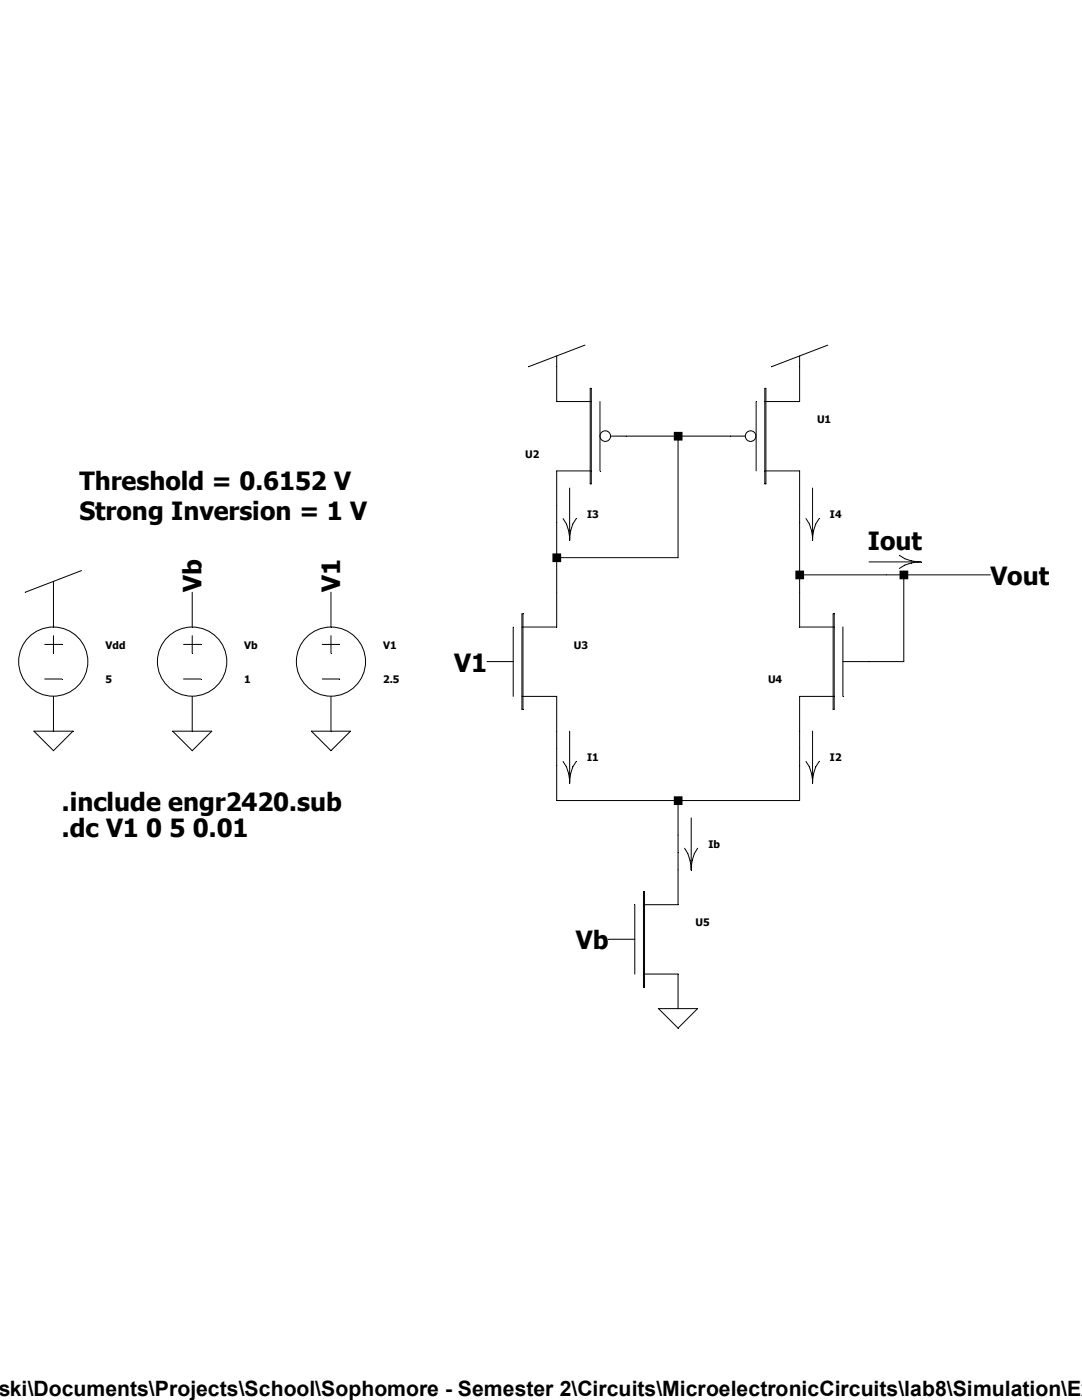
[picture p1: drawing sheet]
<svg xmlns="http://www.w3.org/2000/svg" width="216mm" height="279mm" viewBox="0 0 216 279" stroke-linecap="round" stroke-linejoin="round" font-family="sans-serif">
<g fill="none" stroke="#000" stroke-width=".2">
<path d="M111.1 71v9.1h6.9M116.7 68.9l-11.2 4.3M117.8 77.5h.2v19.1h-.2zM152.6 77.5h.2v19.1h-.2zM159.6 71v9.1h-7M165.2 68.9l-11.3 4.3M113.7 97.4v10.4M118 94h-6.9v31.1h-7M119.7 80.1v13.9M121.9 87h26.8M135.3 87v24.3h-24.2M150.9 80.1v13.9"/>
<path d="M152.6 94h7v31.1h6.9M162.1 97.4v10.4M10.7 116v9.1M16.3 113.9l-11.3 4.3M38.4 118.2v6.9M66 118.2v6.9M112.4 103.5l.6 1.1 .5 1.3 .2 1.3 .2-1.3 .4-1.3 .7-1.1M159.6 114.7h38M160.8 103.5l.7 1.1 .4 1.3 .2 1.3 .2-1.3 .5-1.3 .6-1.1M173.4 112.1h10.4M179.5 110.8l1.1 .7 1.2 .4 1.3 .2-1.3 .3-1.2 .4-1.1 .7M180.3 114.7v17.3h-12.1"/>
<path d="M8.9 128.6h3.5M8.9 135.5h3.5M10.7 126.9v3.4M10.7 139v6.9M36.6 128.6h3.5M36.6 135.5h3.5M38.4 126.9v3.4M38.4 139v6.9M64.3 128.6h3.5M64.3 135.5h3.5M66 126.9v3.4M66 139v6.9"/>
<path d="M97.2 132h5.2M102.4 125.1v13.9M104.1 139h7v20.8h48.5v-20.8h6.9M104.1 122.5h.3v19.1h-.3zM166.2 122.5h.3v19.1h-.3zM168.2 125.1v13.9M6.8 145.9h7.8l-3.9 3.9zM34.5 145.9h7.7l-3.8 3.9zM62.1 145.9h7.8l-3.9 3.9zM112.4 152l.6 1 .5 1.3 .2 1.4 .2-1.4 .4-1.3 .7-1M113.7 145.9v10.4M135.3 159.8v20.8h-6.9"/>
<path d="M160.8 152l.7 1 .4 1.3 .2 1.4 .2-1.4 .5-1.3 .6-1M162.1 145.9v10.4M128.4 177.9h.2v19.1h-.2zM136.6 169.3l.6 1 .7 2.7 .2-1.3 .5-1.4 .6-1M137.9 163.2v10.4M121.5 187.5h5.2M126.7 180.6v13.8M128.4 194.4h6.9v6.9M131.4 201.3h7.8l-3.9 3.9z"/>
<circle cx="120.8" cy="87" r="1.06"/>
<circle cx="149.8" cy="87" r="1.06"/>
<circle cx="10.6" cy="132" r="6.9"/>
<circle cx="38.3" cy="132" r="6.9"/>
<circle cx="66" cy="132" r="6.9"/>
</g>
<path d="M110.2 110.4h1.8v1.8h-1.8zM134.5 86.2h1.7v1.7h-1.7zM134.5 158.9h1.7v1.8h-1.7zM158.7 113.9h1.7v1.7h-1.7zM179.5 113.9h1.7v1.7h-1.7z" fill-rule="evenodd" fill="#000"/>
<g font-size="5">
<text x="15.8" y="97.7">Threshold = 0.6152 V</text>
<text x="15.8" y="103.8">Strong Inversion = 1 V</text>
<text x="173.2" y="109.8">Iout</text>
<text x="40.2" y="118.2" transform="rotate(-90 40.2 118.2)">Vb</text>
<text x="67.9" y="118.2" transform="rotate(-90 67.9 118.2)">V1</text>
<text x="197.6" y="116.8">Vout</text>
<text x="90.6" y="134.1">V1</text>
<text x="12.4" y="161.8">.include engr2420.sub</text>
<text x="12.4" y="167">.dc V1 0 5 0.01</text>
<text x="114.9" y="189.5">Vb</text>
</g>
<text font-size="4.2" x="-.4" y="278.7">ski\Documents\Projects\School\Sophomore - Semester 2\Circuits\MicroelectronicCircuits\lab8\Simulation\Ex</text>
<g font-size="2.1">
<text x="163" y="84.4">U1</text>
<text x="104.8" y="91.4">U2</text>
<text x="117.1" y="103.5">I3</text>
<text x="165.6" y="103.5">I4</text>
<text x="21" y="129.5">Vdd</text>
<text x="48.7" y="129.5">Vb</text>
<text x="76.5" y="129.5">V1</text>
<text x="114.5" y="129.5">U3</text>
<text x="21" y="136.4">5</text>
<text x="48.7" y="136.4">1</text>
<text x="76.5" y="136.4">2.5</text>
<text x="153.2" y="136.4">U4</text>
<text x="117.1" y="151.9">I1</text>
<text x="165.6" y="151.9">I2</text>
<text x="141.4" y="169.2">Ib</text>
<text x="138.8" y="184.8">U5</text>
</g>
</svg>
